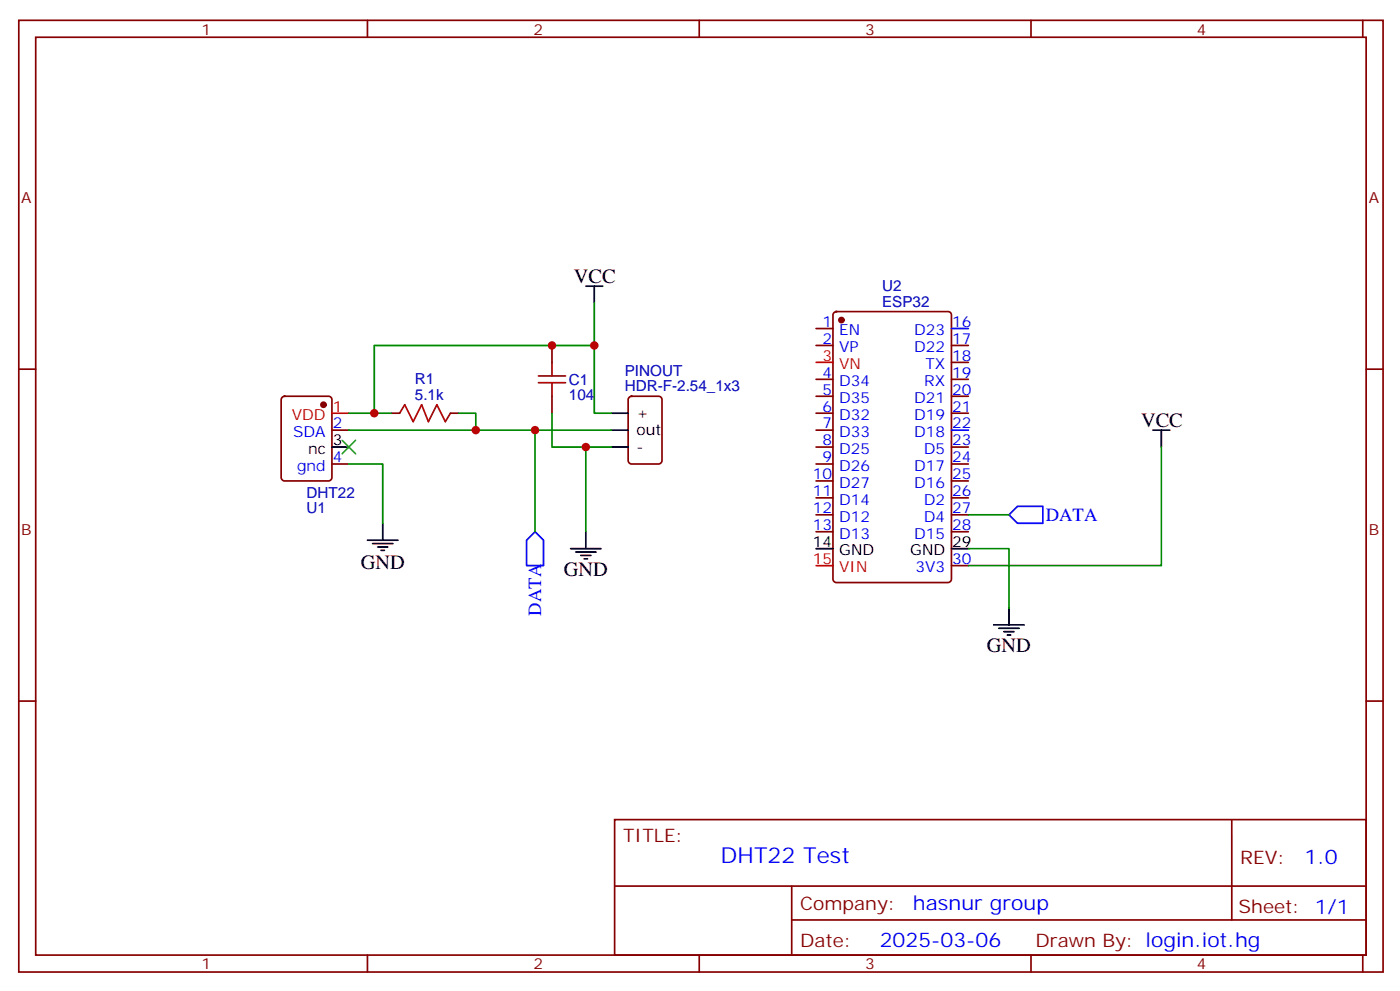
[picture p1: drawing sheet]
<svg xmlns="http://www.w3.org/2000/svg" width="292mm" height="206mm" viewBox="0 0 292 206" stroke-linecap="round" stroke-linejoin="round" font-family="sans-serif">
<g fill="none" stroke="#870000" stroke-width=".35">
<path d="M3.9 4.2h284.4v198.3h-284.4zM7.4 7.8h277.3v191.2h-277.3zM76.6 4.2v3.6M145.7 4.2v3.6M214.9 4.2v3.6M284 4.2v3.6M3.9 76.9h3.5M115 72v3.5M170.1 68.4h3.5M170.1 72h3.5M170.1 79h3.5M173.8 65.1l.5-.2h23.3a.71 .71 0 0 1 .7 .7v55.1a.76 .76 0 0 1-.7 .7h-23.3a.76 .76 0 0 1-.7-.7v-55.1z"/>
<path d="M198.3 72h3.5M198.3 79h3.5M198.3 75.5h3.5M284.7 76.9h3.6M58.8 82.8l.5-.3h9.2a.71 .71 0 0 1 .7 .8v16.2a.76 .76 0 0 1-.7 .7h-9.2a.76 .76 0 0 1-.7-.7v-16.2zM69.2 89.6h3.5M69.2 96.7h3.5M81.5 86.1h1.8M93.9 86.1h1.7M115 82.5v3.6M131.2 82.8l.4-.3h5.7a.71 .71 0 0 1 .7 .8v12.7a.76 .76 0 0 1-.7 .7h-5.7a.76 .76 0 0 1-.7-.7v-12.7zM170.1 89.6h3.5"/>
<path d="M170.1 96.7h3.5M170.1 82.5h3.5M170.1 86.1h3.5M170.1 93.1h3.5M198.3 96.7h3.5M198.3 82.5h3.5M198.3 86.1h3.5M198.3 93.1h3.5M170.1 100.2h3.5M170.1 103.7h3.5M170.1 107.2h3.5M170.1 110.8h3.5"/>
<path d="M198.3 100.2h3.5M198.3 103.7h3.5M198.3 107.2h3.5M198.3 110.8h3.5M198.3 117.8h3.5M3.9 146.1h3.5M284.7 146.1h3.6M128.1 170.7h156.6v28.3h-156.6zM256.7 170.8v20.8M76.6 199v3.5M128.1 184.6h156.5M145.7 199v3.5"/>
<path d="M165 191.6h119.6M165 184.6v14.1M214.9 199v3.5M284 199v3.5"/>
</g>
<g fill="#870000" stroke="#870000" stroke-width=".35">
<circle cx="67.4" cy="84.3" r=".53"/>
<circle cx="175.4" cy="66.7" r=".53"/>
</g>
<path d="M170.1 75.5h3.5M69.2 86.1h3.5M170.1 117.8h3.5" fill="none" stroke="#f00" stroke-width=".35"/>
<g fill="none" stroke="#000" stroke-width=".35">
<path d="M122.1 59.6h3.5M123.9 59.6v3.5M69.2 93.1h3.5M127.4 93.1h3.5M127.4 89.6h3.5M127.4 86.1h3.5M240.3 89.6h3.5M242 89.6v3.5M76.6 112.5h6.3M77.6 113.2h4.3M78.7 113.9h2.1M79.4 114.7h.7"/>
<path d="M79.8 109v3.5M118.9 114.3h6.4M120 115h4.2M121 115.7h2.2M121.7 116.4h.7M122.1 110.8v3.5M170.1 114.3h3.5M198.3 114.3h3.5M207.1 130.2h6.4M208.2 130.9h4.2M209.2 131.6h2.1M209.9 132.3h.7"/>
<path d="M210.3 126.6v3.6"/>
</g>
<path d="M198.3 68.4h3.5M198.3 89.6h3.5M111.5 110.8l1.8 1.7v5.3h-3.6v-5.3zM210.3 107.2l1.8-1.7h5.2v3.5h-5.2z" fill="none" stroke="#00f" stroke-width=".35"/>
<path d="M123.9 63.1v23h3.5M123.9 72h-45.9v14.1M72.7 96.7h7.1v12.3M72.7 89.6h38.8M72.7 86.1h8.8M95.6 86.1h3.6v3.5M115 86.1v7h7.1M127.4 89.6h-15.9v21.2M127.4 93.1h-5.3v17.7M242 93.1v24.7h-40.2M201.8 114.3h8.5v12.3M201.8 107.2h8.5" fill="none" stroke="#008700" stroke-width=".35"/>
<path d="M112.2 79.7h5.7M112.2 78.3h5.7M115 75.5v2.8M115 79.7v2.8M83.3 86.1l1-1.8 1.8 3.5 1.8-3.5 1.4 3.5 1.8-3.5 1.7 3.5 1.1-1.7" fill="none" stroke="#a10000" stroke-width=".35"/>
<path d="M71.3 91.7l2.8 2.8M74.1 91.7l-2.8 2.8" fill="none" stroke="#3c3" stroke-width=".35"/>
<g fill="#c00">
<circle cx="122.1" cy="93.1" r=".88"/>
<circle cx="123.9" cy="72" r=".88"/>
<circle cx="111.5" cy="89.6" r=".88"/>
<circle cx="99.2" cy="89.6" r=".88"/>
<circle cx="78" cy="86.1" r=".88"/>
<circle cx="115" cy="72" r=".88"/>
</g>
<text font-size="4.6" fill="#00f" x="150.2" y="179.8">DHT22 Test</text>
<g font-size="4.2">
<text x="119.6" y="58.9">VCC</text>
<text x="237.8" y="88.9">VCC</text>
<text x="75.2" y="118.5">GND</text>
<text x="117.5" y="119.9">GND</text>
<text x="205.7" y="135.8">GND</text>
</g>
<g font-size="4.2" fill="#00f">
<text x="271.9" y="180">1.0</text>
<text x="190.3" y="189.6">hasnur group</text>
<text x="183.3" y="197.4">2025-03-06</text>
</g>
<g font-size="3.9" fill="#00f">
<text x="217.9" y="108.4">DATA</text>
<text x="112.8" y="128.3" transform="rotate(-90 112.8 128.3)">DATA</text>
</g>
<g font-size="3.9" fill="#800">
<text x="129.9" y="175.3">TITLE:</text>
<text x="258.5" y="180">REV:</text>
<text x="166.8" y="189.5">Company:</text>
<text x="258.1" y="190.1">Sheet: 1/1</text>
<text x="166.8" y="197.2">Date:</text>
<text x="215.8" y="197.3">Drawn By: login.iot.hg</text>
</g>
<g font-size="3.2" fill="#800">
<text x="42" y="7.2">1</text>
<text x="111.2" y="7.2">2</text>
<text x="180.3" y="7.2">3</text>
<text x="249.4" y="7.2">4</text>
<text x="4.4" y="42.3">A</text>
<text x="285.3" y="42.3">A</text>
<text x="4.4" y="111.5">B</text>
<text x="285.3" y="111.5">B</text>
<text x="42" y="202">1</text>
<text x="111.2" y="202">2</text>
<text x="180.3" y="202">3</text>
<text x="249.4" y="202">4</text>
</g>
<g font-size="3.2" fill="#000080">
<text x="183.8" y="63.9">ESP32</text>
<text x="183.8" y="60.7">U2</text>
<text x="86.5" y="83.3">5.1k</text>
<text x="86.5" y="80.1">R1</text>
<text x="118.6" y="83.3">104</text>
<text x="118.6" y="80.2">C1</text>
<text x="130.2" y="81.5">HDR-F-2.54_1x3</text>
<text x="130.2" y="78.3">PINOUT</text>
<text x="63.9" y="103.7">DHT22</text>
<text x="63.9" y="106.9">U1</text>
</g>
<g font-size="3.2" fill="#00f">
<text x="171.4" y="68.1">1</text>
<text x="171.4" y="71.6">2</text>
<text x="174.9" y="69.8">EN</text>
<text x="190.5" y="69.8">D23</text>
<text x="198.5" y="68.1">16</text>
<text x="198.5" y="71.6">17</text>
<text x="174.9" y="73.4">VP</text>
<text x="190.5" y="73.4">D22</text>
<text x="192.9" y="76.9">TX</text>
<text x="198.5" y="75.1">18</text>
<text x="171.4" y="78.7">4</text>
<text x="171.4" y="82.2">5</text>
<text x="174.9" y="80.4">D34</text>
<text x="174.9" y="84">D35</text>
<text x="190.5" y="84">D21</text>
<text x="192.6" y="80.4">RX</text>
<text x="198.5" y="78.7">19</text>
<text x="198.5" y="82.2">20</text>
<text x="69.4" y="89.3">2</text>
<text x="171.4" y="85.7">6</text>
<text x="171.4" y="89.3">7</text>
<text x="174.9" y="87.5">D32</text>
<text x="190.5" y="87.5">D19</text>
<text x="198.5" y="85.7">21</text>
<text x="198.5" y="89.3">22</text>
<text x="61.1" y="91">SDA</text>
<text x="171.4" y="92.8">8</text>
<text x="174.9" y="91">D33</text>
<text x="174.9" y="94.5">D25</text>
<text x="190.5" y="91">D18</text>
<text x="192.5" y="94.5">D5</text>
<text x="198.5" y="92.8">23</text>
<text x="61.9" y="98.1">gnd</text>
<text x="69.4" y="96.3">4</text>
<text x="169.4" y="99.8">10</text>
<text x="171.4" y="96.3">9</text>
<text x="174.9" y="98.1">D26</text>
<text x="174.9" y="101.6">D27</text>
<text x="190.5" y="98.1">D17</text>
<text x="190.5" y="101.6">D16</text>
<text x="198.5" y="96.3">24</text>
<text x="198.5" y="99.8">25</text>
<text x="169.4" y="103.4">11</text>
<text x="169.4" y="106.9">12</text>
<text x="174.9" y="105.1">D14</text>
<text x="192.5" y="105.1">D2</text>
<text x="198.5" y="106.9">27</text>
<text x="198.5" y="103.4">26</text>
<text x="169.4" y="110.4">13</text>
<text x="174.9" y="108.7">D12</text>
<text x="174.9" y="112.2">D13</text>
<text x="190.5" y="112.2">D15</text>
<text x="192.5" y="108.7">D4</text>
<text x="198.5" y="110.4">28</text>
<text x="190.8" y="119.2">3V3</text>
<text x="198.5" y="117.5">30</text>
</g>
<g font-size="3.2" fill="#f00">
<text x="171.4" y="75.1">3</text>
<text x="174.9" y="76.9">VN</text>
<text x="60.8" y="87.5">VDD</text>
<text x="69.4" y="85.7">1</text>
<text x="169.4" y="117.5">15</text>
<text x="174.9" y="119.2">VIN</text>
</g>
<g font-size="3.2">
<text x="132.7" y="87.1">+</text>
<text x="64.2" y="94.5">nc</text>
<text x="69.4" y="92.8">3</text>
<text x="132.7" y="94.2">-</text>
<text x="132.7" y="90.7">out</text>
<text x="169.4" y="113.9">14</text>
<text x="198.5" y="113.9">29</text>
<text x="174.9" y="115.7">GND</text>
<text x="189.7" y="115.7">GND</text>
</g>
</svg>
